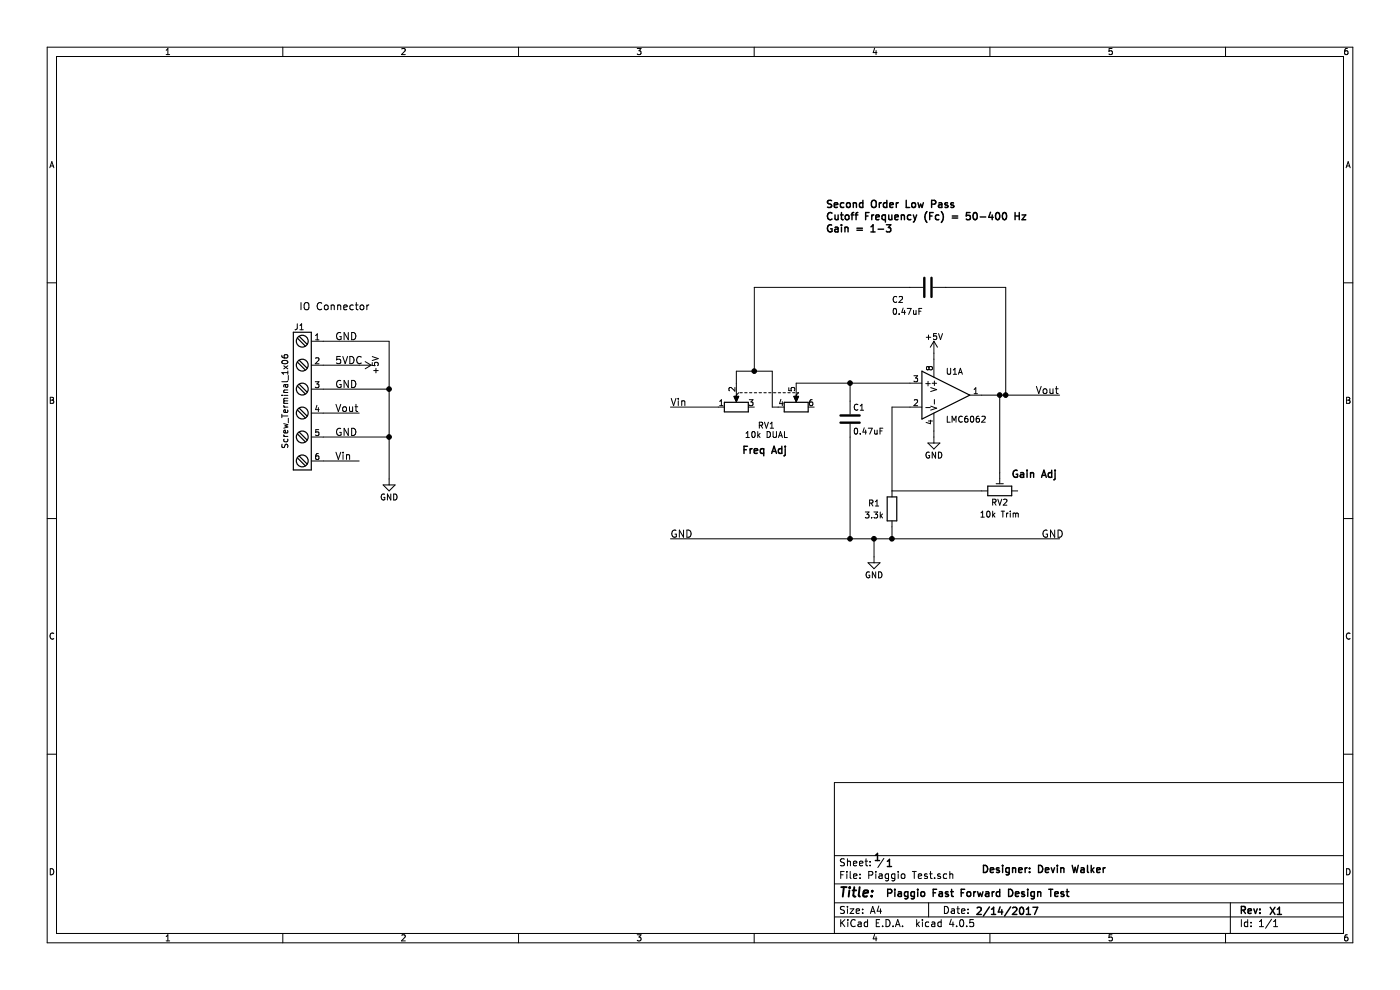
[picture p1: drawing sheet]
EESchema Schematic File Version 2
LIBS:power
LIBS:device
LIBS:transistors
LIBS:conn
LIBS:linear
LIBS:regul
LIBS:74xx
LIBS:cmos4000
LIBS:adc-dac
LIBS:memory
LIBS:xilinx
LIBS:microcontrollers
LIBS:dsp
LIBS:microchip
LIBS:analog_switches
LIBS:motorola
LIBS:texas
LIBS:intel
LIBS:audio
LIBS:interface
LIBS:digital-audio
LIBS:philips
LIBS:display
LIBS:cypress
LIBS:siliconi
LIBS:opto
LIBS:atmel
LIBS:contrib
LIBS:valves
EELAYER 25 0
EELAYER END
$Descr A4 11693 8268
encoding utf-8
Sheet 1 1
Title ""
Date ""
Rev ""
Comp ""
Comment1 ""
Comment2 ""
Comment3 ""
Comment4 ""
$EndDescr
$Comp
L LMC6062 U1
U 1 1
P 7900 3300
F 0 "U1" H 7900 3500 50  0000 L CNN
F 1 "LMC6062" H 7900 3100 50  0000 L CNN
F 2 "SMD_Packages:SOIC-8-N" H 7900 3300 50  0001 C CNN
F 3 "" H 7900 3300 50  0000 C CNN
	1    7900 3300
	1    0    0    -1  
$EndComp
Text Label 2800 3850 0    60   ~ 0
Vin
Text Label 2800 3650 0    60   ~ 0
GND
Text Label 2800 3450 0    60   ~ 0
Vout
Text Label 2800 3250 0    60   ~ 0
GND
Text Label 2800 2850 0    60   ~ 0
GND
Text Label 2800 3050 0    60   ~ 0
5VDC
$Comp
L GND #PWR01
U 1 1
P 7800 3650
F 0 "#PWR01" H 7800 3400 50  0001 C CNN
F 1 "GND" H 7800 3500 50  0000 C CNN
F 2 "" H 7800 3650 50  0000 C CNN
F 3 "" H 7800 3650 50  0000 C CNN
	1    7800 3650
	1    0    0    -1  
$EndComp
$Comp
L GND #PWR02
U 1 1
P 3250 4000
F 0 "#PWR02" H 3250 3750 50  0001 C CNN
F 1 "GND" H 3250 3850 50  0000 C CNN
F 2 "" H 3250 4000 50  0000 C CNN
F 3 "" H 3250 4000 50  0000 C CNN
	1    3250 4000
	1    0    0    -1  
$EndComp
Wire Wire Line
	2700 3850 3000 3850
Wire Wire Line
	2700 2850 3250 2850
Wire Wire Line
	2700 3250 3250 3250
Wire Wire Line
	2700 3650 3250 3650
Connection ~ 3250 3650
Wire Wire Line
	2700 3050 3000 3050
Wire Wire Line
	2700 3450 3000 3450
Text Notes 2500 2600 0    60   ~ 0
IO Connector
$Comp
L +5V #PWR03
U 1 1
P 7800 2950
F 0 "#PWR03" H 7800 2800 50  0001 C CNN
F 1 "+5V" H 7800 3090 50  0000 C CNN
F 2 "" H 7800 2950 50  0000 C CNN
F 3 "" H 7800 2950 50  0000 C CNN
	1    7800 2950
	1    0    0    -1  
$EndComp
$Comp
L +5V #PWR04
U 1 1
P 3000 3050
F 0 "#PWR04" H 3000 2900 50  0001 C CNN
F 1 "+5V" H 3000 3190 50  0000 C CNN
F 2 "" H 3000 3050 50  0000 C CNN
F 3 "" H 3000 3050 50  0000 C CNN
	1    3000 3050
	0    1    1    0   
$EndComp
Wire Wire Line
	7800 3000 7800 2950
Wire Wire Line
	7800 3600 7800 3650
$Comp
L POT_Dual RV1
U 1 1
P 6400 3300
F 0 "RV1" H 6400 3050 50  0000 C CNN
F 1 "10k DUAL" H 6400 3000 50  0000 C TNN
F 2 "Potentiometers:Potentiometer_Alps_RK097_Double_Vertical" H 6650 3225 50  0001 C CNN
F 3 "" H 6650 3225 50  0000 C CNN
	1    6400 3300
	1    0    0    -1  
$EndComp
Wire Wire Line
	6000 3400 5600 3400
Wire Wire Line
	6150 3200 6150 3100
Wire Wire Line
	6150 3100 6450 3100
Wire Wire Line
	6450 3100 6450 3400
Wire Wire Line
	6450 3400 6500 3400
Wire Wire Line
	6650 3200 7600 3200
Wire Wire Line
	6300 3100 6300 2400
Wire Wire Line
	6300 2400 7600 2400
Connection ~ 6300 3100
$Comp
L C C2
U 1 1
P 7750 2400
F 0 "C2" V 7850 2100 50  0000 L CNN
F 1 "0.47uF" V 7950 2100 50  0000 L CNN
F 2 "Capacitors_SMD:C_0603" H 7788 2250 50  0001 C CNN
F 3 "" H 7750 2400 50  0000 C CNN
	1    7750 2400
	0    1    1    0   
$EndComp
$Comp
L C C1
U 1 1
P 7100 3500
F 0 "C1" H 7125 3600 50  0000 L CNN
F 1 "0.47uF" H 7125 3400 50  0000 L CNN
F 2 "Capacitors_SMD:C_0603" H 7138 3350 50  0001 C CNN
F 3 "" H 7100 3500 50  0000 C CNN
	1    7100 3500
	1    0    0    -1  
$EndComp
$Comp
L R R1
U 1 1
P 7450 4250
F 0 "R1" H 7300 4300 50  0000 C CNN
F 1 "3.3k" H 7300 4200 50  0000 C CNN
F 2 "Resistors_SMD:R_0402" V 7380 4250 50  0001 C CNN
F 3 "" H 7450 4250 50  0000 C CNN
	1    7450 4250
	1    0    0    -1  
$EndComp
Wire Wire Line
	7900 2400 8400 2400
Wire Wire Line
	8400 2400 8400 3300
Wire Wire Line
	8200 3300 8850 3300
Connection ~ 8400 3300
Connection ~ 8350 3300
Wire Wire Line
	7450 4100 8200 4100
Wire Wire Line
	7600 3400 7450 3400
Wire Wire Line
	7450 3400 7450 4100
Wire Wire Line
	7450 4500 7450 4400
Wire Wire Line
	7100 3650 7100 4500
Wire Wire Line
	5600 4500 8850 4500
Wire Wire Line
	7300 4500 7300 4650
Connection ~ 7300 4500
Connection ~ 7100 4500
Connection ~ 7450 4500
$Comp
L GND #PWR05
U 1 1
P 7300 4650
F 0 "#PWR05" H 7300 4400 50  0001 C CNN
F 1 "GND" H 7300 4500 50  0000 C CNN
F 2 "" H 7300 4650 50  0000 C CNN
F 3 "" H 7300 4650 50  0000 C CNN
	1    7300 4650
	1    0    0    -1  
$EndComp
Wire Wire Line
	7100 3350 7100 3200
Connection ~ 7100 3200
Wire Wire Line
	8350 3300 8350 3950
Text Label 5600 3400 0    60   ~ 0
Vin
Text Label 8650 3300 0    60   ~ 0
Vout
Text Label 5600 4500 0    60   ~ 0
GND
Text Label 8700 4500 0    60   ~ 0
GND
$Comp
L POT_TRIM RV2
U 1 1
P 8350 4100
F 0 "RV2" V 8250 4100 50  0000 C CNN
F 1 "10k Trim" V 8150 4100 50  0000 C CNN
F 2 "Potentiometers:Potentiometer_Trimmer_Bourns_3006P" H 8350 4100 50  0001 C CNN
F 3 "" H 8350 4100 50  0000 C CNN
	1    8350 4100
	0    -1   -1   0   
$EndComp
Text Notes 6900 1950 0    60   ~ 12
Second Order Low Pass\nCutoff Frequency (Fc) = 50-400 Hz\nGain = 1-3
Text Notes 8450 4000 0    60   ~ 12
Gain Adj
Text Notes 6200 3800 0    60   ~ 12
Freq Adj
Text Notes 7400 7500 0    60   ~ 12
Piaggio Fast Forward Design Test
Text Notes 8150 7650 0    60   ~ 12
2/14/2017
Text Notes 10600 7650 0    60   ~ 12
X1
Text Notes 7300 7200 0    60   ~ 12
1
Text Notes 7400 7250 0    60   ~ 12
1
Text Notes 8200 7300 0    60   ~ 12
Designer: Devin Walker
$Comp
L Screw_Terminal_1x06 J1
U 1 1
P 2500 3350
F 0 "J1" H 2500 4000 50  0000 C TNN
F 1 "Screw_Terminal_1x06" V 2350 3350 50  0000 C TNN
F 2 "Connectors_Terminal_Blocks:TerminalBlock_Pheonix_PT-3.5mm_6pol" H 2500 2725 50  0001 C CNN
F 3 "" H 2475 3750 50  0001 C CNN
	1    2500 3350
	1    0    0    -1  
$EndComp
Wire Wire Line
	3250 2850 3250 4000
Connection ~ 3250 3250
$EndSCHEMATC
